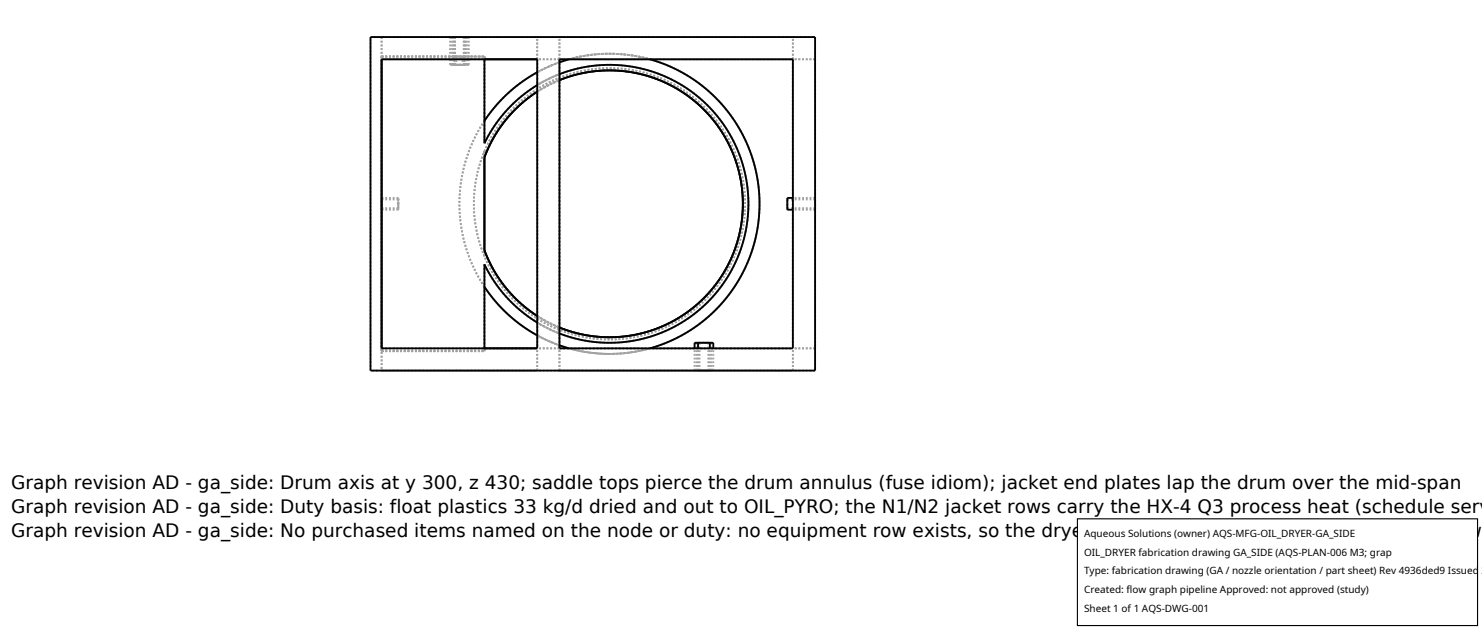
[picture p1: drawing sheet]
<svg xmlns="http://www.w3.org/2000/svg" width="212mm" height="90mm" viewBox="0 0 212 90" stroke-linecap="round" stroke-linejoin="round" font-family="sans-serif">
<g fill="none" stroke="#a0a0a0" stroke-width=".26" stroke-dasharray=".3 .3" stroke-linecap="butt">
<path d="M52.9 5.3h63.5M54.5 8.5v41.2M54.5 5.3h22.2M54.5 5.3v3.2M54.5 8.1v42M54.5 8.1v.4M54.5 8.5h14.7M54.5 8.5h22.2M54.5 8.1h10.4M54.5 8.1h14.7M64.3 9.3h1.3M64.3 5.3h1.3"/>
<path d="M64.3 5.3v4M64.5 9.3h1.1M64.5 5.3h1.1M64.5 5.3v4M64.8 8.1h.1M64.8 5.3h.8M64.8 9.3h.8M64.8 5.3v2.8M64.8 5.3v4M64.9 8.1v1.2M65 8.1h.2M65 5.3h.6"/>
<path d="M65 9.3h.6M65 5.3v2.8M65 5.3v4M65.2 9.3h-.3M65.2 8.1v1.2M65.2 8.1h.9M65.6 8.1h-.8M65.6 5.3h.9M65.6 8.1h-.6M65.6 5.3h.6M65.6 9.3h.9M65.6 9.3h.6"/>
<path d="M65.6 9.3h1.4M65.6 5.3h1.4M65.6 9.3h1.1M65.6 5.3h1.1M66.1 8.1v1.2M66.1 9.3h-.9M66.1 8.1h.1M66.2 8.1h-.6M66.2 5.3h-1.2M66.2 9.3h-1.2M66.2 5.3v2.8M66.2 5.3v4"/>
<path d="M66.3 9.3h-.2M66.3 8.1v1.2M66.3 8.1h2.9M66.3 8.1h.2M66.3 9.3h-1.4M66.5 8.1h-.9M66.5 5.3h-1.7M66.5 9.3h-1.7M66.5 5.3v2.8M66.5 5.3v4M66.7 9.3h-2.2M66.7 5.3h-2.2"/>
<path d="M66.7 5.3v4M67 9.3h-2.7M67 5.3h-2.7M67 5.3v4M69.2 8.1v9.2M69.2 8.1v.4M69.2 17.3v3.2M69.2 17.3l2.1-2.8 2.4-2.2 2.8-1.9 1.7-.8 1.6-.7 3.3-.9 3.3-.3h1.8l1.9 .2 3.1 .7 3.1 1.2 3 1.7 2.7 2.2 2.3 2.7 1.8 2.8 .7 1.6 .6 1.7 .8 3 .3 3.5-.3 3.4-.3 1.7-.5 1.7-.6 1.6-.7 1.6-1.8 2.8-2.3 2.7-2.7 2.2-3 1.7-3.1 1.2-3.1 .7-1.9 .2h-1.8l-3.3-.3-3.3-.9-1.6-.7-1.7-.8-2.8-1.9-2.4-2.2-2.1-2.7M76.7 8.5h-22.2M76.7 8.5v41.2M76.7 8.5v-3.2M76.7 13.1l1.5-.9 1.7-.8"/>
<path d="M76.7 10.3l3.2-1.4M79.9 8.5v41.2M79.9 5.3h33.3M79.9 8.5h33.3M79.9 8.5v-3.2M79.9 10.6l-1.6 .7-1.6 .9M79.9 8.5h-3.2M79.9 11.4l-1.7 .8-1.5 .9M81.3 8.5l2.7-.6 3-.2 2.9 .2 2.9 .6M113.2 8.5v41.2M113.2 8.5h-33.3M113.2 8.5v-3.2"/>
<path d="M116.4 5.3v47.6M116.4 8.5v41.2M116.4 8.5h-3.2M54.5 29.1v.8M54.5 29.9v-1.6M54.5 28.3v.8M54.5 29.1v.6M54.5 29.7v-1.2M54.5 28.5v.6M54.5 29.9h2.4M54.5 28.3h2.4M54.5 29.7h2.4"/>
<path d="M54.5 28.5h2.4M56.9 29.1v-.8M56.9 28.3v1.6M56.9 29.9v-.8M56.9 29.1v-.6M56.9 28.5v1.2M56.9 29.7v-.6M69.2 22.5v13.2M69.2 35.7l.6 1.6 .9 1.5 1.8 2.6 2.3 2.3 1.3 1 1.5 1 3 1.3 3.2 .9 1.7 .2 1.7 .1 3.2-.3 3-.8 3-1.4 1.5-1 1.3-1 2.4-2.3 1.9-2.7 .8-1.5 .6-1.5 .9-3.2 .3-3.3-.1-1.6-.2-1.8-.8-3.1-.6-1.5-.8-1.5-1.8-2.7-2.3-2.3-1.3-1-1.4-1-1.5-.8-1.6-.6-3.1-.9-1.8-.3h-1.6l-3.3 .2-1.8 .4-1.5 .5-3 1.3-1.5 1-1.3 1-2.3 2.3-1.8 2.6-.9 1.6-.6 1.5M69.2 35.7v.9M69.2 21.6v.9M69.2 37.8v3.2"/>
<path d="M69.2 37.8l1.6 2.8 2.1 2.4 2.6 2.2 2.9 1.7 1.7 .8 1.5 .5 3.1 .6 3.3 .1 3.4-.4 1.6-.5 1.7-.6 3-1.5 2.6-2 2.2-2.3 1.9-2.8 1.4-3.1 .5-1.7 .3-1.7 .3-3.1-.3-3.3-.3-1.7-.5-1.6-.6-1.6-.8-1.6-1.8-2.6-2.3-2.4-2.6-2.1-3-1.5-3.1-1-3.3-.5h-1.8l-1.8 .1-3.1 .6-1.5 .5-1.7 .8-2.9 1.7-2.6 2.2-2.1 2.5-1.6 2.8M69.2 21.6v15M69.2 22.5l.6-1.5 .9-1.6 1.8-2.6 2.3-2.3 1.3-1 1.5-1 3-1.3 3.2-.9 1.7-.2h1.7l3.2 .2 3 .9 3 1.3 1.5 1 1.3 1 2.4 2.3 1.9 2.7 .8 1.5 .6 1.5 .9 3.2 .3 3.3-.1 1.6-.2 1.8-.8 3.1-.6 1.5-.8 1.5-1.8 2.7-2.3 2.3-1.3 1.1-1.4 .9-1.5 .8-1.6 .6-3.1 .9-1.8 .3-1.6 .1-3.3-.3-1.8-.4-1.5-.5-3-1.3-1.5-1-1.3-1-2.3-2.3-1.8-2.6-.9-1.5-.6-1.6M69.2 20.5l1.6-2.8 2.1-2.5 2.6-2.2 2.9-1.7 1.7-.8 1.5-.5 3.1-.6 3.3-.1 3.4 .4 1.6 .5 1.7 .6 3 1.5 2.6 2 2.2 2.4 1.9 2.7 1.4 3.1 .5 1.7 .3 1.7 .3 3.1-.3 3.3-.3 1.7-.5 1.6-.6 1.6-.8 1.6-1.8 2.6-2.3 2.4-2.6 2.1-3 1.5-3.1 1-3.3 .5h-1.8l-1.8-.1-3.1-.6-1.5-.5-1.7-.8-2.9-1.7-2.6-2.2-2.1-2.4-1.6-2.8M69.2 21.6l1.1-2.2 1.5-2.2 1.6-1.9 2.2-1.8 2.2-1.4 2.4-1.1 2.4-.8 2.7-.4h2.6l2.6 .2 2.4 .7 2.4 .9 2.2 1.2 2.2 1.6 1.9 1.9 1.6 2.1 1.3 2.3 .9 2.4 .7 2.4 .3 2.5v2.6l-.4 2.6-.8 2.6-1 2.3-1.4 2.3-1.8 2.1-1.8 1.7-2.1 1.5-2.5 1.2-2.4 .9-2.6 .5-2.6 .2M69.2 36.6l-.7-1.9-.4-1.6-.3-2-.1-1.8 .1-2 .2-1.9 .5-1.9 .7-1.9M112.4 29.9v-1.6M112.4 29.1v.6M112.4 29.7v-1.2M112.4 28.5v.6M116.4 29.1v.8M116.4 29.9v-1.6"/>
<path d="M116.4 28.3v.8M116.4 29.1v.6M116.4 29.7v-1.2M116.4 28.5v.6M116.4 28.3h-3.2M116.4 29.9h-3.2M116.4 28.5h-4M116.4 29.7h-4M52.9 52.9v-47.6M54.5 49.7h22.2M54.5 52.9h22.2M54.5 49.7h14.7"/>
<path d="M54.5 49.7v3.2M54.5 49.7v.4M54.5 50.1h14.7M69.2 41l1.6 2.1 1.8 1.8 1.9 1.6 2.3 1.4 2.5 1.2 2.6 .8 2.6 .5 2.5 .1M69.2 41v9.1M69.2 41l-1.5-2.8-1.2-2.9-.7-3.1-.2-3 .2-3.2 .7-3 1.2-3 1.5-2.7M69.2 49.7v.4M76.7 52.9v-3.2M76.7 46.1l1.6 .8 1.6 .7M76.7 45.1l1.5 .9 1.7 .8M79.9 49.7h33.3M79.9 52.9h33.3"/>
<path d="M79.9 52.9v-3.2M79.9 46.8l-1.7-.8-1.5-.9M79.9 49.7h-3.2M79.9 49.3l-3.2-1.4M87 50.5l2.7-.1 2.8-.6 2.6-.8 2.4-1.2 2.4-1.5 2.1-1.8 1.9-2.1 1.6-2.3 1.2-2.5 1-2.6 .6-2.8 .2-2.8-.2-2.7-.5-2.8-.7-2.4-1.3-2.7-1.4-2.2-1.8-2.2-2-1.9-2.2-1.6-2.2-1.2-2.6-1-2.9-.7-2.7-.3-2.8 .1-2.6 .3-2.7 .8-2.5 1.1-2.4 1.4-2.1 1.6-1.9 1.9-1.8 2.4M87 48.5l-2.7-.2-2.8-.6-2.6-1-2.5-1.4-2.4-1.9-1.9-2-1.7-2.3-1.2-2.5M92.8 49.7l-2.7 .6-3 .2-2.9-.2-2.9-.6M99.2 48.9h2.7M99.2 52.9h2.7M99.2 52.9v-3.2M99.5 48.9h2.1M99.5 52.9h2.1"/>
<path d="M99.5 52.9v-4M99.7 48.9h1.7M99.7 52.9h1.7M99.7 52.9v-3.2M99.9 48.9h1.3M99.9 52.9h1.3M99.9 52.9v-4M100.5 48.9h-.8M100.5 52.9h-1.3M100.5 48.9h-1M100.5 52.9h-1M100.5 52.9h-.8"/>
<path d="M100.5 48.9h-.6M100.5 52.9h-.6M101.2 48.9h-.7M101.2 52.9h-.7M101.2 52.9v-4M101.4 48.9h-.9M101.4 52.9h-.9M101.4 52.9v-3.2M101.6 48.9h-1.1M101.6 52.9h-1.1M101.6 52.9v-4M101.9 52.9h-1.4"/>
<path d="M101.9 52.9v-3.2M113.2 52.9v-3.2M116.4 52.9h-63.5M116.4 49.7h-3.2"/>
</g>
<g fill="none" stroke="#000" stroke-width=".26">
<path d="M52.9 5.3h63.5v47.6h-63.5zM54.5 8.5h22.2v41.2h-22.2zM69.2 8.5v12l1.4-2.6 1.8-2.2 2.1-1.9 2.2-1.6M76.7 13.1l-2.5 1.9-2.1 2.3-1.7 2.5-1.2 2.7v13.2l1.2 2.7 1.7 2.6 2.1 2.2 2.5 1.9M76.7 10.3l-2.1 1.4-2.1 1.7-1.7 1.7-1.6 2.2M79.9 10.6l2.1-.7 2.5-.5 2.4-.1 2.5 .1 2.3 .4 2.4 .7 2.1 1 2 1.2 2 1.5 1.6 1.6 1.4 1.8 1.3 2 1 2.2 .8 2.3 .4 2.3 .2 2.6-.1 2.5-.4 2.2-.8 2.4-.9 2.1-1.2 2-1.6 2-1.7 1.8-2 1.5-2 1.2-2.1 1-2.4 .7-2.3 .4-2.5 .1-2.4-.1-2.5-.5-2.1-.7M79.9 11.4l2.2-.7 2.2-.5 2.3-.1 2.5 .1 2.4 .4 2.1 .6 2.2 1 1.9 1.1 2 1.5 1.6 1.6 1.3 1.8 1.3 1.9 .9 2.1 .7 2.2 .4 2.2 .2 2.4-.1 2.4-.5 2.4-.7 2.2-.9 2.1-1.3 1.9-1.3 1.8-1.6 1.6-2 1.5-1.9 1.1-2.2 1-2.1 .6-2.4 .4-2.5 .1-2.3-.1-2.2-.5-2.2-.7M79.9 8.5h33.3v41.2h-33.3zM81.3 8.5l-1.4 .4M92.8 8.5l3.2 1.1 3 1.7 2.8 2.2 1.1 1.2 1.2 1.4 .9 1.4 1 1.6 1.3 3.1 .5 1.7 .4 1.8 .3 3.3-.1 1.8-.2 1.7-.8 3.4-.7 1.7-.7 1.5-1 1.6-.9 1.4-1.2 1.4-1.1 1.2-2.8 2.2-3 1.7-3.2 1.1M113.2 28.3h-.8v1.6h.8M69.2 41l1.6 2.1 1.7 1.7 2.1 1.7 2.1 1.4"/>
<path d="M76.7 46.1l-2.2-1.7-2.1-1.9-1.8-2.2-1.4-2.5v11.9M79.9 49.3l1.4 .4M99.2 49.7v-.8h2.7v.8M99.7 48.9v.8M101.4 48.9v.8"/>
</g>
<path d="M153.9 74.1h57.1v15.2h-57.1z" fill="#fff" stroke="#000" stroke-width=".16"/>
<g font-size="2.6">
<text x="1.6" y="69.8">Graph revision AD - ga_side: Drum axis at y 300, z 430; saddle tops pierce the drum annulus (fuse idiom); jacket end plates lap the drum over the mid-span</text>
<text x="1.6" y="73.3">Graph revision AD - ga_side: Duty basis: float plastics 33 kg/d dried and out to OIL_PYRO; the N1/N2 jacket rows carry the HX-4 Q3 process heat (schedule serv</text>
<text x="1.6" y="76.7">Graph revision AD - ga_side: No purchased items named on the node or duty: no equipment row exists, so the dryer drive and vacuum hardware are not draw</text>
</g>
<g font-size="1.4">
<text x="154.8" y="76.6">Aqueous Solutions (owner) AQS-MFG-OIL_DRYER-GA_SIDE</text>
<text x="154.8" y="79.3">OIL_DRYER fabrication drawing GA_SIDE (AQS-PLAN-006 M3; grap</text>
<text x="154.8" y="82">Type: fabrication drawing (GA / nozzle orientation / part sheet) Rev 4936ded9 Issued 2</text>
<text x="154.8" y="84.7">Created: flow graph pipeline Approved: not approved (study)</text>
<text x="154.8" y="87.4">Sheet 1 of 1 AQS-DWG-001</text>
</g>
</svg>
